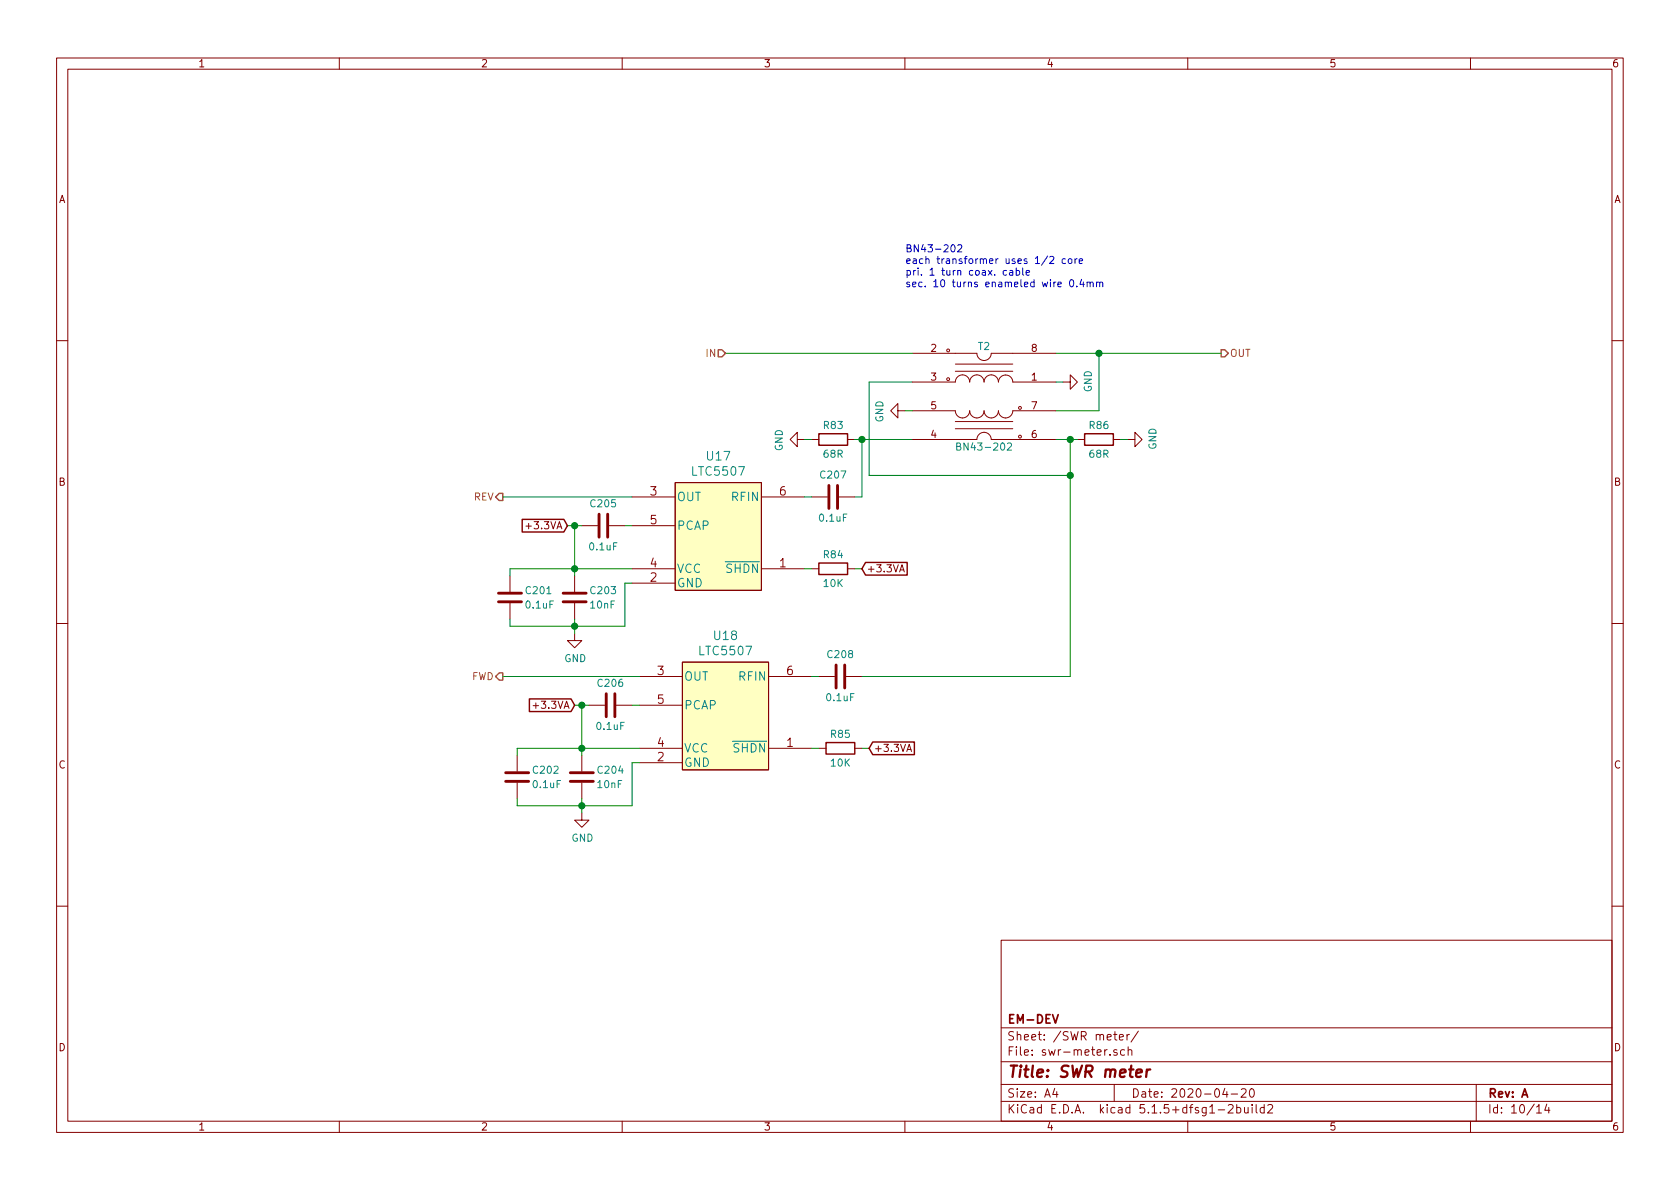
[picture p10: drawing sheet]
<svg xmlns="http://www.w3.org/2000/svg" width="297mm" height="210mm" viewBox="0 0 297 210" stroke-linecap="round" stroke-linejoin="round" font-family="sans-serif">
<g fill="none" stroke="#840000" stroke-width=".18">
<path d="M10 10.3h277v189.9h-277zM12 12.2h273v186.1h-273zM60 10.3v1.9M110 10.3v1.9M160 10.3v1.9M210 10.3v1.9M260 10.3v1.9M10 60.2h2M141 77.7v-1.3l-1.3 1.3 1.3 1.3v-1.3h1.2M143.5 77.7h1.3M149.9 77.7h1.2M158.7 72.6v-1.2l-1.2 1.2 1.2 1.3v-1.3h1.3"/>
<path d="M161.3 67.6h7.6a1.27 1.27 0 0 1 1.3-1.3 1.27 1.27 0 0 1 1.2 1.3 1.27 1.27 0 0 1 1.3-1.3 1.27 1.27 0 0 1 1.3 1.3 1.27 1.27 0 0 1 1.3-1.3 1.27 1.27 0 0 1 1.2 1.3 1.27 1.27 0 0 1 1.3-1.3 1.27 1.27 0 0 1 1.3 1.3h7.6M161.3 62.5h11.4a1.27 1.27 0 0 0 1.3 1.2 1.27 1.27 0 0 0 1.3-1.2h11.4M161.3 72.6h7.6a1.27 1.27 0 0 0 1.3 1.3 1.27 1.27 0 0 0 1.2-1.3 1.27 1.27 0 0 0 1.3 1.3 1.27 1.27 0 0 0 1.3-1.3 1.27 1.27 0 0 0 1.3 1.3 1.27 1.27 0 0 0 1.2-1.3 1.27 1.27 0 0 0 1.3 1.3 1.27 1.27 0 0 0 1.3-1.3h7.6M161.3 77.7h11.4a1.27 1.27 0 0 1 1.3-1.3 1.27 1.27 0 0 1 1.3 1.3h11.4M168.9 64.4h10.2M168.9 65.7h10.2M168.9 74.5h10.2M168.9 75.8h10.2M188 67.6h1.2v-1.3l1.3 1.3-1.3 1.2v-1.2M190.5 77.7h1.3M196.8 77.7h1.3M199.4 77.7h1.3v-1.3l1.2 1.3-1.2 1.3v-1.3"/>
<path d="M285 60.2h2M93 93h1M102.9 93h2.8M107.7 93h2.8M111.8 87.9h7.6M111.8 93h7.6M119.4 85.3h15.2v19.1h-15.2zM134.6 87.9h7.6M143.5 87.9h2.8M148.3 87.9h2.8M10 110.3h2M90.2 101.8v2.8"/>
<path d="M90.2 106.7v2.8M101.6 112v1.3h1.3l-1.3 1.2-1.3-1.2h1.3M101.6 101.8v2.8M101.6 106.7v2.8M111.8 100.6h7.6M111.8 103.1h7.6M113 119.6h7.6M120.6 117.1h15.3v19h-15.3zM134.6 100.6h7.6M135.9 119.6h7.6M143.5 100.6h1.3M144.8 119.6h2.8"/>
<path d="M149.6 119.6h2.8M149.9 100.6h1.2M159.1 101.1l.4-1.2 .4 1.2M159.2 100.8h.6M285 110.3h2M91.4 133.6v2.8M91.4 138.4v2.8M94.3 124.8h.9M102.9 133.6v2.8M102.9 138.4v2.8M104.1 124.7h2.8M109 124.7h2.8"/>
<path d="M113 132.3h7.6M113 124.7h7.6M113 134.9h7.6M135.9 132.3h7.6M144.8 132.3h1.2M151.1 132.3h1.3M160.3 132.9l.5-1.3 .4 1.3M160.5 132.5h.6M102.9 143.8v1.2h1.2l-1.2 1.3-1.3-1.3h1.3M10 160.2h2M177 166.3h108v32h-108zM285 160.2h2"/>
<path d="M60 198.3v1.9M110 198.3v1.9M160 198.3v1.9M177 194.8h108M177 191.8h108M177 187.8h108M177 181.8h108M186.5 192.5l-.4 1h1M186.8 193v1M196.3 186.5v.1M196.9 182.9h.6M197 191.8v3"/>
<path d="M197.1 182.4v1.3l.4 .2M197.5 185.7a.37 .37 0 0 0-.6 .1l.1 .2 .5 .2 .1 .1-.3 .3-.4-.1M197.9 183.4l.7-.1v-.3l-.5-.1-.2 .2 .1 .7h.6M198.8 185.7l-.4-.1-.3 .3 .1 .6 .2 .1 .4-.1M199.3 182.9v1M199.5 185.7a.37 .37 0 0 1 .6 .1v.8M199.5 185.1v1.5M199.7 182.9l-.4 .3M201.3 182.3l-1.3 2M210 198.3v1.9M215.4 196.3h1.1M216.6 192.5l-.4 1h.9"/>
<path d="M216.9 193v1M217.2 195.5l.2-.2h.4l.2 .5-.9 1h.9M217.7 193.5h1.1M218.7 195.9l.4-.1 .3 .3-.1 .6h-.6M218.7 195.3v1.5M219.5 192.7l.2-.2h.3l.3 .2v.3v.2l-.9 .8h.9M220 195.8l.1 .9 .3 .1 .3-.1M220.7 195.8v1M221.1 192.6l.2-.1a.8 .8 0 0 1 .5 .8 .8 .8 0 0 1-.5 .7 1 1 0 0 1-.2-1.4zM221.4 195.3v.2M221.4 195.8v1M222.1 195.3v1.3l.2 .2"/>
<path d="M223.5 195.9l-.4-.1-.3 .3 .1 .6 .2 .1 .4-.1M223.5 195.3v1.5M224.2 195.5l.2-.2h.3l.3 .5-.9 1h.9M260 198.3v1.9M261 191.8v6.5M271.7 195.8l.4-.5v1.5M271.7 196.8h.8M273.5 195.2l-.4 1.1h.9M273.8 195.8v1"/>
<circle cx="167.6" cy="62" r=".25"/>
<circle cx="167.6" cy="67.1" r=".25"/>
<circle cx="180.3" cy="72.1" r=".25"/>
<circle cx="180.3" cy="77.2" r=".25"/>
</g>
<path d="M200.9 189.8l1-.2-.1-.4-.5-.1-.4 .3v.9l.2 .1 .6-.1M202.8 189.1l-.2 1.3M203.4 189.1a.55 .55 0 0 0-.7 .4" fill="none" stroke="#840000" stroke-width=".41"/>
<path d="M186.1 179.4l.5 1.5 .5-1.5" fill="none" stroke="#840000" stroke-width=".3"/>
<path d="M144.8 76.7h5.1v2h-5.1zM191.8 76.7h5v2h-5zM92.3 91.8h7.4l.6 1.2-.6 1.1h-7.4zM144.8 99.6h5.1v2h-5.1zM153 99.5h7.4v2.2h-7.4l-.6-1.1zM93.6 123.6h7.4l.6 1.1-.6 1.1h-7.4zM146 131.3h5.1v2h-5.1zM154.3 131.2h7.4v2.2h-7.4l-.6-1.1z" fill="none" stroke="#840000" stroke-width=".25"/>
<g fill="none" stroke="#840000" stroke-width=".51">
<path d="M105.9 90.9v4.1M107.4 90.9v4.1M146.6 85.8v4.1M148.1 85.8v4.1M88.1 106.4h4.1M88.1 104.9h4.1M99.6 106.4h4M99.6 104.9h4M147.8 117.6v4.1M149.4 117.6v4.1M89.4 138.2h4.1M89.4 136.6h4.1"/>
<path d="M100.8 138.2h4.1M100.8 136.6h4.1M107.2 122.7v4M108.7 122.7v4"/>
</g>
<g fill="#ffffc2" stroke="#ffffc2" stroke-width=".18">
<path d="M119.4 85.3h15.2v19.1h-15.2z"/>
<path d="M120.6 117.1h15.3v19h-15.3z"/>
</g>
<path d="M169.2 78.9h.5l.1-.4-.6-.2v1.3h.4l.3-.2v-.2l-.3-.3M178.1 78.5l.5-.2 .2 .4v.2l-.7 .7h.7" fill="none" stroke="#008484" stroke-width=".18"/>
<g fill="none" stroke="#008400" stroke-width=".18">
<path d="M128.3 62.5h33M142.2 77.7h1.3M151.1 77.7h10.2M152.4 77.7v10.2h-1.3M160 72.6h1.3M161.3 67.6h-7.6v16.5h35.5M186.7 62.5h29.2M186.7 77.7h3.8M186.7 67.6h1.3M189.2 77.7v41.9h-36.8M194.3 62.5v10.1h-7.6M198.1 77.7h1.3"/>
<path d="M88.9 87.9h22.9M100.3 93h2.6M101.6 93v8.8M110.5 93h1.3M142.2 87.9h1.3M88.9 119.6h24.1M101.6 109.5v2.5M111.8 100.6h-21.6v1.2M111.8 103.1h-1.3v7.6h-20.3v-1.2M142.2 100.6h1.3M143.5 119.6h1.3M151.1 100.6h1.3"/>
<path d="M101.6 124.7h2.5M102.9 124.7v8.9M111.8 124.7h1.2M113 132.3h-21.6v1.3M113 134.9h-1.2v7.6h-20.4v-1.3M143.5 132.3h1.3M152.4 132.3h1.3M102.9 141.2v2.6"/>
</g>
<path d="M127 61.8h.6l.7 .7-.7 .6h-.6zM215.9 61.8h.6l.7 .7-.7 .6h-.6zM88.3 87.2h.6v1.3h-.6l-.7-.6zM88.3 119h.6v1.3h-.6l-.7-.7z" fill="none" stroke="#848400" stroke-width=".25"/>
<g fill="none" stroke="#0000c2" stroke-width=".18">
<path d="M168.2 43.4l.2-.1a.67 .67 0 0 1 .5 .6 .67 .67 0 0 1-.5 .6l-.3-.4zM169.3 43.4l.5-.1 .3 .3-.1 .2-.7 .7h.8M178 47.9l-.4-.1-.2 .3 .1 .5h.5M178.5 47.9h.5l.1 .8M179.1 48.1l-.5 .1-.1 .2 .1 .3 .5-.1M179.7 47.9l.3-.1 .3 .3-.1 .5h-.5M179.7 47.4v1.3M180.8 47.4v1.1l.2 .2M181.4 48.2l.6-.1v-.2l-.4-.1-.2 .2 .1 .6h.5M185.2 45.3l-1.1 1.6M185.6 45.5l.5-.2 .2 .4-.8 .9h.8M188.4 45.8h-.4l-.2 .2 .1 .6h.5"/>
<path d="M189 45.8h.3l.2 .2v.4l-.2 .2h-.3l-.1-.2zM189.2 49.6l.2-.2a.67 .67 0 0 1 .5 .7 .67 .67 0 0 1-.5 .6l-.3-.5zM190.1 45.8v.8M190.4 50.6v.1M190.4 45.8l-.3 .2M190.8 46.2l.6-.1-.1-.3h-.3l-.2 .1 .1 .7h.4M191.2 49.4l-.3 .9h.8M191.5 49.9v.8M192.2 50l.2-.1h.3v.8M192.2 49.9v.8M192.7 50.1l.2-.2h.3l.1 .8M193.9 50l.2-.1h.3v.8"/>
<path d="M193.9 49.9v.8M194.4 50.1l.2-.2h.3l.1 .8"/>
</g>
<g fill="#008400" stroke="#008400" stroke-width=".25">
<circle cx="101.6" cy="100.6" r=".51"/>
<circle cx="102.9" cy="142.5" r=".51"/>
<circle cx="101.6" cy="93" r=".51"/>
<circle cx="194.3" cy="62.5" r=".51"/>
<circle cx="102.9" cy="132.3" r=".51"/>
<circle cx="189.2" cy="84.1" r=".51"/>
<circle cx="102.9" cy="124.7" r=".51"/>
<circle cx="152.4" cy="77.7" r=".51"/>
<circle cx="189.2" cy="77.7" r=".51"/>
<circle cx="101.6" cy="110.7" r=".51"/>
</g>
<text font-size="2.8" fill="#840000" x="178" y="190.5">Title: SWR meter</text>
<g font-size="2.1" fill="#008484">
<text x="125.1" y="81.4">U17</text>
<text x="119.6" y="88.6">OUT</text>
<text x="122.6" y="84.1">LTC5507</text>
<text x="129.5" y="88.6">RFIN</text>
<text x="119.6" y="93.7">PCAP</text>
<text x="119.6" y="101.3">VCC</text>
<text x="128.4" y="101.3">SHDN</text>
<text x="119.6" y="103.9">GND</text>
<text x="126.3" y="113.2">U18</text>
<text x="123.9" y="115.9">LTC5507</text>
<text x="120.9" y="120.4">OUT</text>
<text x="120.9" y="125.4">PCAP</text>
<text x="130.8" y="120.4">RFIN</text>
<text x="120.9" y="135.6">GND</text>
<text x="120.9" y="133.1">VCC</text>
<text x="129.7" y="133.1">SHDN</text>
</g>
<g font-size="2.1" fill="#840000">
<text x="115" y="87.6">3</text>
<text x="137.8" y="87.6">6</text>
<text x="115" y="92.7">5</text>
<text x="115" y="100.3">4</text>
<text x="137.8" y="100.3">1</text>
<text x="115" y="102.9">2</text>
<text x="116.3" y="119.4">3</text>
<text x="139.1" y="119.4">6</text>
<text x="116.3" y="124.5">5</text>
<text x="116.3" y="134.6">2</text>
<text x="116.3" y="132.1">4</text>
<text x="139.1" y="132.1">1</text>
<text x="178" y="184">Sheet: /SWR meter/</text>
<text x="178" y="181">EM-DEV</text>
<text x="178" y="186.7">File: swr-meter.sch</text>
<text x="178" y="196.9">KiCad E.D.A. kicad 5.1.5+dfsg1-2build2</text>
<text x="178" y="194.1">Size: A4</text>
<text x="200" y="194.1">Date: 2020-04-20</text>
<text x="263" y="194.1">Rev: A</text>
<text x="263" y="196.9">Id: 10/14</text>
</g>
<g font-size="1.8" fill="#840000">
<text x="35" y="11.9">1</text>
<text x="85" y="11.9">2</text>
<text x="135" y="11.9">3</text>
<text x="185" y="11.9">4</text>
<text x="235" y="11.9">5</text>
<text x="285" y="11.9">6</text>
<text x="10.4" y="35.9">A</text>
<text x="285.4" y="35.9">A</text>
<text x="164.6" y="62.2">2</text>
<text x="182.4" y="62.2">8</text>
<text x="164.6" y="67.3">3</text>
<text x="182.4" y="67.3">1</text>
<text x="164.6" y="77.5">4</text>
<text x="164.6" y="72.4">5</text>
<text x="182.4" y="77.5">6</text>
<text x="182.4" y="72.4">7</text>
<text x="10.4" y="85.9">B</text>
<text x="285.4" y="85.9">B</text>
<text x="93.6" y="93.6">+3.3VA</text>
<text x="153.2" y="101.2">+3.3VA</text>
<text x="94.9" y="125.3">+3.3VA</text>
<text x="10.4" y="135.9">C</text>
<text x="154.5" y="133">+3.3VA</text>
<text x="285.4" y="135.9">C</text>
<text x="10.4" y="185.9">D</text>
<text x="285.4" y="185.9">D</text>
<text x="35" y="199.9">1</text>
<text x="85" y="199.9">2</text>
<text x="135" y="199.9">3</text>
<text x="185" y="199.9">4</text>
<text x="235" y="199.9">5</text>
<text x="285" y="199.9">6</text>
</g>
<g font-size="1.8" fill="#0000c2">
<text x="160" y="44.6">BN43-202</text>
<text x="160" y="46.7">each transformer uses 1/2 core</text>
<text x="160" y="48.7">pri. 1 turn coax. cable</text>
<text x="160" y="50.8">sec. 10 turns enameled wire 0.4mm</text>
</g>
<g font-size="1.8" fill="#848400">
<text x="125" y="63.1">IN</text>
<text x="217.4" y="63.1">OUT</text>
<text x="83.7" y="88.5">REV</text>
<text x="83.3" y="120.3">FWD</text>
</g>
<g font-size="1.8" fill="#008484">
<text x="173" y="61.9">T2</text>
<text x="193" y="69.4" transform="rotate(-90 193 69.4)">GND</text>
<text x="145.7" y="75.9">R83</text>
<text x="156.2" y="74.7" transform="rotate(-90 156.2 74.7)">GND</text>
<text x="192.7" y="75.9">R86</text>
<text x="138.4" y="79.8" transform="rotate(-90 138.4 79.8)">GND</text>
<text x="145.7" y="80.9">68R</text>
<text x="170" y="79.7">BN43-202</text>
<text x="192.7" y="80.9">68R</text>
<text x="204.5" y="79.5" transform="rotate(-90 204.5 79.5)">GND</text>
<text x="104.5" y="89.7">C205</text>
<text x="145.2" y="84.6">C207</text>
<text x="145" y="92.2">0.1uF</text>
<text x="104.3" y="97.3">0.1uF</text>
<text x="145.7" y="98.7">R84</text>
<text x="93.1" y="107.6">0.1uF</text>
<text x="93.1" y="105.1">C201</text>
<text x="104.5" y="107.6">10nF</text>
<text x="104.5" y="105.1">C203</text>
<text x="145.7" y="103.8">10K</text>
<text x="99.8" y="117.1">GND</text>
<text x="146.5" y="116.4">C208</text>
<text x="105.8" y="121.5">C206</text>
<text x="146.3" y="124">0.1uF</text>
<text x="105.6" y="129.1">0.1uF</text>
<text x="147" y="130.5">R85</text>
<text x="94.4" y="136.8">C202</text>
<text x="105.8" y="136.8">C204</text>
<text x="147" y="135.6">10K</text>
<text x="94.4" y="139.4">0.1uF</text>
<text x="105.7" y="139.4">10nF</text>
<text x="101" y="148.8">GND</text>
</g>
</svg>
